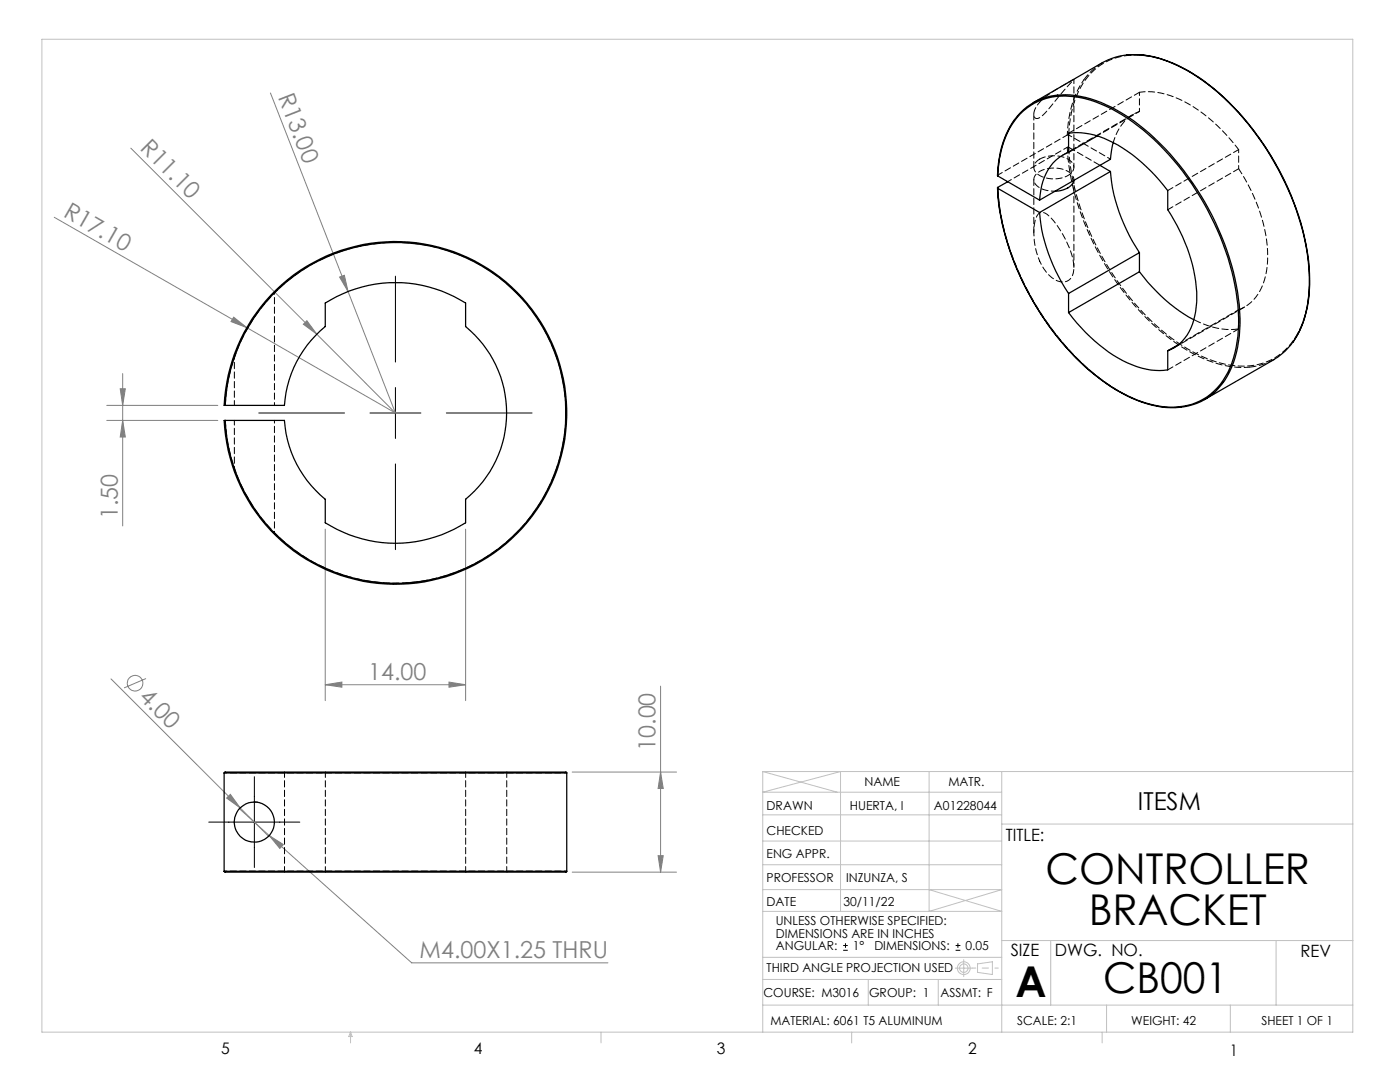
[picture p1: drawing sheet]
<svg xmlns="http://www.w3.org/2000/svg" width="279mm" height="216mm" viewBox="0 0 279 216" stroke-linecap="round" stroke-linejoin="round" font-family="sans-serif">
<g fill="none" stroke="#808080" stroke-width=".2">
<path d="M54 18.6l15.5 39.6M26.1 29.6l37.1 37.1M10.8 43.4l38.4 22M67.8 55.3l.9-.4 .8 3.3zM69.5 58.2l9.4 24.2M24 77.6h1l-.5 3.3zM24.5 74.5v30.5M46.6 63.3l2.6 2.1-3.1-1.2zM49.2 65.4l29.7 17M60.5 64.7l.7-.7 2 2.7zM63.2 66.7l15.7 15.7M21.3 80.9h22.2"/>
<path d="M21.3 83.9h22.2M24.5 83.9l.5 3.3h-1zM64.9 105.6v34.2M92.9 105.6v34.2M22.2 135.5l25.7 25.7M29.1 135.4l-4.3 1.9M64.9 136.6l3.3-.5v1zM64.9 136.6h28M89.6 136.1l3.3 .5-3.3 .5zM131.8 136.9v37.1M45.2 159.2l.8-.7 1.9 2.7zM114.2 154.1h20.8"/>
<path d="M131.8 154.1l.6 3.2h-1.1zM47.8 161.4l5.9 5.3M47.9 161.2l5.7 5.7M53.7 166.7l2.9 1.8-.8 .8zM53.7 166.7l28.5 25.4h39.1M114.2 174h20.8M131.3 170.7h1.1l-.6 3.3z"/>
<circle cx="27" cy="136.3" r="1.56"/>
</g>
<g fill="none" stroke="#000" stroke-width=".2">
<path d="M78.9 55.1v17.1M78.9 77.3v10.2M51.6 82.4h17.2M73.8 82.4h10.2M78.9 92.6v17.1M89.1 82.4h17.1M50.8 155v18.1M41.7 164h18.1M168.3 189.6h.9M168.3 188.7h.9M168.7 188.2v.9M190.7 189.6h1"/>
<path d="M190.7 188.7h1M191.2 188.2v.9"/>
</g>
<g fill="none" stroke="#c0c0c0" stroke-width=".2">
<path d="M8.4 7.8h261.6v198.2h-261.6zM152.2 154h117.8M152.2 154v52M152.2 154l14.9 4.1M185.4 154v27.9l14.5-4.4h-47.7M199.9 154v52M199.9 158.1h-47.7l15.5-4.1v27.9M152.2 167.8h47.7M152.2 162.6h47.7M152.2 172.5h47.7M185.4 177.5l14.5 4.4h-47.7M199.9 164.4h70.1"/>
<path d="M152.2 195.4h47.7M152.2 191h47.7M173.3 195.4v5.2M187.3 195.4v5.2M190.6 193.2h3.4M192.3 191.5v3.4M195.1 192.3l2.9-.4v2.6l-2.9-.5zM199.9 187.7h70.1M209.7 187.7v12.9M254.7 187.7v12.9M70 206v2.1M70 206l.3 .8h-.7z"/>
<path d="M119.9 206v2.1M152.2 200.6h117.8M170 206v2.1M220 206v2.1M220.8 200.6v5.4M245.5 200.6v5.4"/>
<circle cx="192.3" cy="193.2" r="1.28"/>
<circle cx="192.3" cy="193.2" r=".84"/>
</g>
<path d="M194.1 193.2h5.1" fill="none" stroke="#c0c0c0" stroke-width=".2" stroke-dasharray="15.2 1.3 1.3 1.3" stroke-dashoffset="14.6"/>
<g fill="#808080">
<path d="M67.8 55.3l.9-.4 .8 3.3z"/>
<path d="M60.5 64.7l.7-.7 2 2.7z"/>
<path d="M45.2 159.2l.8-.7 1.9 2.7z"/>
<path d="M46.6 63.3l2.6 2.1-3.1-1.2z"/>
<path d="M53.7 166.7l2.9 1.8-.8 .8z"/>
<path d="M64.9 136.6l3.3-.5v1zM89.6 136.1l3.3 .5-3.3 .5z"/>
<path d="M24 77.6h1l-.5 3.3zM24.5 83.9l.5 3.3h-1z"/>
<path d="M131.8 154.1l.6 3.2h-1.1zM131.3 170.7h1.1l-.6 3.3z"/>
</g>
<g fill="none" stroke="#000" stroke-width=".25">
<path d="M224.9 11a19.4 19.4 0 0 1 11.2 2.6 46.8 46.8 0 0 1 16.9 16.5 50.5 50.5 0 0 1 8.4 25.6 21.5 21.5 0 0 1-3.3 12.6M199.1 37.5a52 52 0 0 0 9.4 26.3 44 44 0 0 0 17.3 15.6 19.4 19.4 0 0 0 9.9 1.9M199.1 35.1a19 19 0 0 1 4.5-12.4 12.6 12.6 0 0 1 11.9-3.2 31.5 31.5 0 0 1 14.8 8.3 55.6 55.6 0 0 1 16.8 33.1 23.3 23.3 0 0 1-3 15 12.4 12.4 0 0 1-13.8 4.9 31.3 31.3 0 0 1-14.8-8.7 54.7 54.7 0 0 1-16.3-33.3l-.1-1.2M199.1 35.1l8.4 4.8M199.1 37.6l8.4 4.8M201.1 36.3l-2 1.1v.2M202.5 23.9a19.5 19.5 0 0 0-3.4 11.2M202.5 23.8a12.5 12.5 0 0 1 13.1-4.6 31.9 31.9 0 0 1 15.9 9.4 55.3 55.3 0 0 1 15.8 32.3 23.2 23.2 0 0 1-3.1 15.4 11.6 11.6 0 0 1-8.5 4.9M206.2 20.5l13.8-8a14.3 14.3 0 0 1 11.5-.8 37.8 37.8 0 0 1 16.8 12.1 55 55 0 0 1 12.9 29.1 24.4 24.4 0 0 1-2.5 14.3 13.1 13.1 0 0 1-4.5 4.6l-13.8 7.9M213.3 30.4v-3.8a15 15 0 0 1 9.8 2.4 34.8 34.8 0 0 1 9.9 9v3.8a32.8 32.8 0 0 1 5.8 18.5 11.2 11.2 0 0 1-3.9 8.7l-1.9 1M213.3 30.4a9.5 9.5 0 0 0-5.7 8.5l-.1 1M214.3 36a3.1 3.1 0 0 1-3 2.1l-.7 .1"/>
<path d="M219 27.1l-5.7 3.3M219.5 33l2.1 1.2M221.6 34.2a34 34 0 0 0 5.8 16.2M221.6 34.2l-14.1 8.2M222.2 28.4l-.6 3.4-14.1 8.1M207.5 42.4a34.1 34.1 0 0 0 5.8 16.2M213.3 58.6v3.8M227.4 54.2a33.2 33.2 0 0 0 10.9 9.6M227.4 54.2l-14.1 8.2M227.4 50.4l-14.1 8.2M227.4 50.4v3.8M213.3 62.4a30.9 30.9 0 0 0 13.6 10.8l2.8 .6 1.7 .1 1.6-.1v-3.8"/>
<path d="M235.3 68.7l-2.3 1.3M44.9 80.9a34 34 0 0 1 51.4-27.7 34 34 0 0 1 0 58.4 34 34 0 0 1-51.4-27.7M44.9 80.9h-.2a34.2 34.2 0 0 1 49.9-28.9 34.2 34.2 0 0 1 5.2 57.4 34.2 34.2 0 0 1-54.3-19.5l-.7-4.5-.1-1.5h.2M44.9 80.9h11.9a22.2 22.2 0 0 1 8.1-15.7v-4.7a26.2 26.2 0 0 1 28 0v4.7a22.2 22.2 0 0 1 0 34.4v4.7a26 26 0 0 1-28 0v-4.7a22.2 22.2 0 0 1-8.1-15.7h-11.9M44.7 154.2a.51 .51 0 0 1 .7-.1h67.6l.1 .1M44.7 154.2h68.4M44.7 154.2v19.6M113.1 154.2v19.6M44.7 173.8a.47 .47 0 0 0 .7 .2h67.6l.1-.2M44.7 173.8h68.4"/>
<circle cx="50.8" cy="164" r="4"/>
</g>
<g fill="none" stroke="#000" stroke-width=".2" stroke-dasharray="1.3 .6" stroke-dashoffset=".1">
<path d="M227.4 18.4a16 16 0 0 1 10.8 3 35.6 35.6 0 0 1 9 8.5M206.3 22.8v10.6M206.3 35.8v10.6M207.5 31.8a1.72 1.72 0 0 0-1.2 1.6 1.72 1.72 0 0 0 1.2 1.6 5.7 5.7 0 0 0 6.5-.7 1.66 1.66 0 0 0-.9-2.5 6.3 6.3 0 0 0-5.6 0M213.3 26.6l14.1-8.2M226.2 22.8l-14.1 8.2M233.1 38l14.1-8.1M247.2 33.7a31.5 31.5 0 0 1 5.7 19.3 10 10 0 0 1-5 8.5l-.7 .3M233.1 41.8l14.1-8.1M233.1 73.8l14.1-8.2M234.3 69.4l14.1-8.1M45 80.9a34 34 0 0 1 51.4-27.7 34 34 0 0 1 0 58.4 34 34 0 0 1-51.4-27.7"/>
<path d="M235.7 81.2a21.5 21.5 0 0 1-13.8-4 53.9 53.9 0 0 1-19.9-26.3 44.9 44.9 0 0 1-2.9-13.5"/>
</g>
<path d="M199.1 34.9l13.9-8M46.8 70.7v10.2M46.8 83.9v10.1" fill="none" stroke="#000" stroke-width=".2" stroke-dasharray="1.3 .6" stroke-dashoffset=".3"/>
<path d="M54.8 80.9v-22.7M54.8 106.6v-22.7M44.8 154.2h68.3M113.1 173.8h-68.3" fill="none" stroke="#000" stroke-width=".2" stroke-dasharray="1.3 .6" stroke-dashoffset=".7"/>
<path d="M213 29.4a53.6 53.6 0 0 0 12.5 30.5 38.7 38.7 0 0 0 16.7 12.4 17.2 17.2 0 0 0 7.2 1M222.2 28.4a8.7 8.7 0 0 1 5.2-6.2M56.8 154v20M64.9 154v20M92.9 154v20M101.1 174v-20" fill="none" stroke="#000" stroke-width=".2" stroke-dasharray="1.3 .6" stroke-dashoffset=".2"/>
<path d="M216.3 15.9a19.8 19.8 0 0 0-3.3 11M199.1 34.9a19.7 19.7 0 0 1 3.4-11.1M210.6 38.1a4.6 4.6 0 0 1-4.1-1.7 1.86 1.86 0 0 1 1.4-2.4 5.6 5.6 0 0 1 6.1 1l.3 .5v.5M219 27.1l8.4-4.9M235.3 68.7l11.9-6.9M50.7 160l1 .1" fill="none" stroke="#000" stroke-width=".2" stroke-dasharray="1.3 .6" stroke-dashoffset=".5"/>
<path d="M220.1 12.5l-1.9 1.4-1.9 2M199.1 35v-.1M213 26.9h.3M213.3 29.4h-.3M249.4 73.3l2.5-.6 2.4-1M46.8 164.1v-.1" fill="none" stroke="#000" stroke-width=".2" stroke-dasharray="1.3 .6"/>
<path d="M201.1 36.2l11.9-6.8M214.3 33.4v-17.5M214.3 53.4v-17.6" fill="none" stroke="#000" stroke-width=".2" stroke-dasharray="1.3 .6" stroke-dashoffset=".4"/>
<path d="M207.5 20.4a2.95 2.95 0 0 0-1.1 3 .73 .73 0 0 0 1.2 0l1.4-1.3 5.3-6.2-1 .5a27.4 27.4 0 0 0-5.8 4M213.3 26.9l8.3 4.9M227.4 22.2v-3.8M247.2 29.9v3.8M207.5 52.1a6.6 6.6 0 0 0 4.2 4.1 2.24 2.24 0 0 0 2.6-2.4 16.5 16.5 0 0 0-4-9.7 3.8 3.8 0 0 0-2.3-1.7 1.7 1.7 0 0 0-1.4 1.7 13.6 13.6 0 0 0 .9 8M247.2 61.8v3.8" fill="none" stroke="#000" stroke-width=".2" stroke-dasharray="1.3 .6" stroke-dashoffset=".6"/>
<path d="M213.3 26.9a18.7 18.7 0 0 1 4.5-12.4 12.8 12.8 0 0 1 12.9-3 35.2 35.2 0 0 1 16.7 11.2 55 55 0 0 1 13.8 30 23.1 23.1 0 0 1-2.9 15 12.3 12.3 0 0 1-12.9 5.1 30.8 30.8 0 0 1-15.7-8.9 55.5 55.5 0 0 1-16.2-31.9l-.2-2.6M219.5 33l-6.2-3.6" fill="none" stroke="#000" stroke-width=".2" stroke-dasharray="1.3 .6" stroke-dashoffset="-.1"/>
<path d="M247.2 65.6a14.7 14.7 0 0 1-8.9-1.8" fill="none" stroke="#000" stroke-width=".2" stroke-dasharray="1.3 .6" stroke-dashoffset="-.2"/>
<g font-size="8.5">
<text x="208.6" y="176.4">CONTROLLER</text>
<text x="217.3" y="184.6">BRACKET</text>
<text x="202.7" y="198.8">A</text>
<text x="220.1" y="198.1">CB001</text>
</g>
<text font-size="4.9" x="227.1" y="161.7">ITESM</text>
<g font-size="4.7" fill="#808080">
<text x="55.4" y="19.4" transform="rotate(69 55.4 19.4)">R13.00</text>
<text x="27.8" y="29.8" transform="rotate(45 27.8 29.8)">R11.10</text>
<text x="12.5" y="43.1" transform="rotate(30 12.5 43.1)">R17.10</text>
<text x="23.5" y="103.6" transform="rotate(-90 23.5 103.6)">1.50</text>
<text x="73.5" y="135.6">14.00</text>
<text x="27.6" y="139.3" transform="rotate(45 27.6 139.3)">4.00</text>
<text x="130.8" y="149.8" transform="rotate(-90 130.8 149.8)">10.00</text>
<text x="83.8" y="191.1">M4.00X1.25 THRU</text>
</g>
<g font-size="3.4">
<text x="200.7" y="167.9">TITLE:</text>
<text x="201.7" y="190.8">SIZE</text>
<text x="210.5" y="190.8">DWG. NO.</text>
<text x="259.5" y="190.9">REV</text>
</g>
<g font-size="3.2">
<text x="44.2" y="210.4">5</text>
<text x="94.6" y="210.3">4</text>
<text x="143.1" y="210.4">3</text>
<text x="193.2" y="210.3">2</text>
<text x="245.4" y="210.6">1</text>
</g>
<g font-size="2.5">
<text x="153" y="161.7">DRAWN</text>
<text x="169.6" y="161.7">HUERTA, I</text>
<text x="172.5" y="156.8">NAME</text>
<text x="186.4" y="161.7">A01228044</text>
<text x="189.3" y="156.8">MATR.</text>
<text x="153" y="166.6">CHECKED</text>
<text x="153" y="171.3">ENG APPR.</text>
<text x="153" y="176">PROFESSOR</text>
<text x="168.9" y="176">INZUNZA, S</text>
<text x="153" y="180.7">DATE</text>
<text x="154.8" y="184.6">UNLESS OTHERWISE SPECIFIED:</text>
<text x="168.3" y="180.7">30/11/22</text>
<text x="154.8" y="187.1">DIMENSIONS ARE IN INCHES</text>
<text x="154.8" y="189.6">ANGULAR:</text>
<text x="170.2" y="189.6">1°</text>
<text x="174.5" y="189.6">DIMENSIONS:</text>
<text x="192.7" y="189.6">0.05</text>
<text x="153" y="194">THIRD ANGLE PROJECTION USED</text>
<text x="152.4" y="198.9">COURSE: M3016</text>
<text x="173.4" y="198.9">GROUP: 1</text>
<text x="187.7" y="198.9">ASSMT: F</text>
<text x="153.7" y="204.5">MATERIAL: 6061 T5 ALUMINUM</text>
<text x="203" y="204.5">SCALE: 2:1</text>
<text x="225.8" y="204.5">WEIGHT: 42</text>
<text x="251.8" y="204.5">SHEET 1 OF 1</text>
</g>
</svg>
